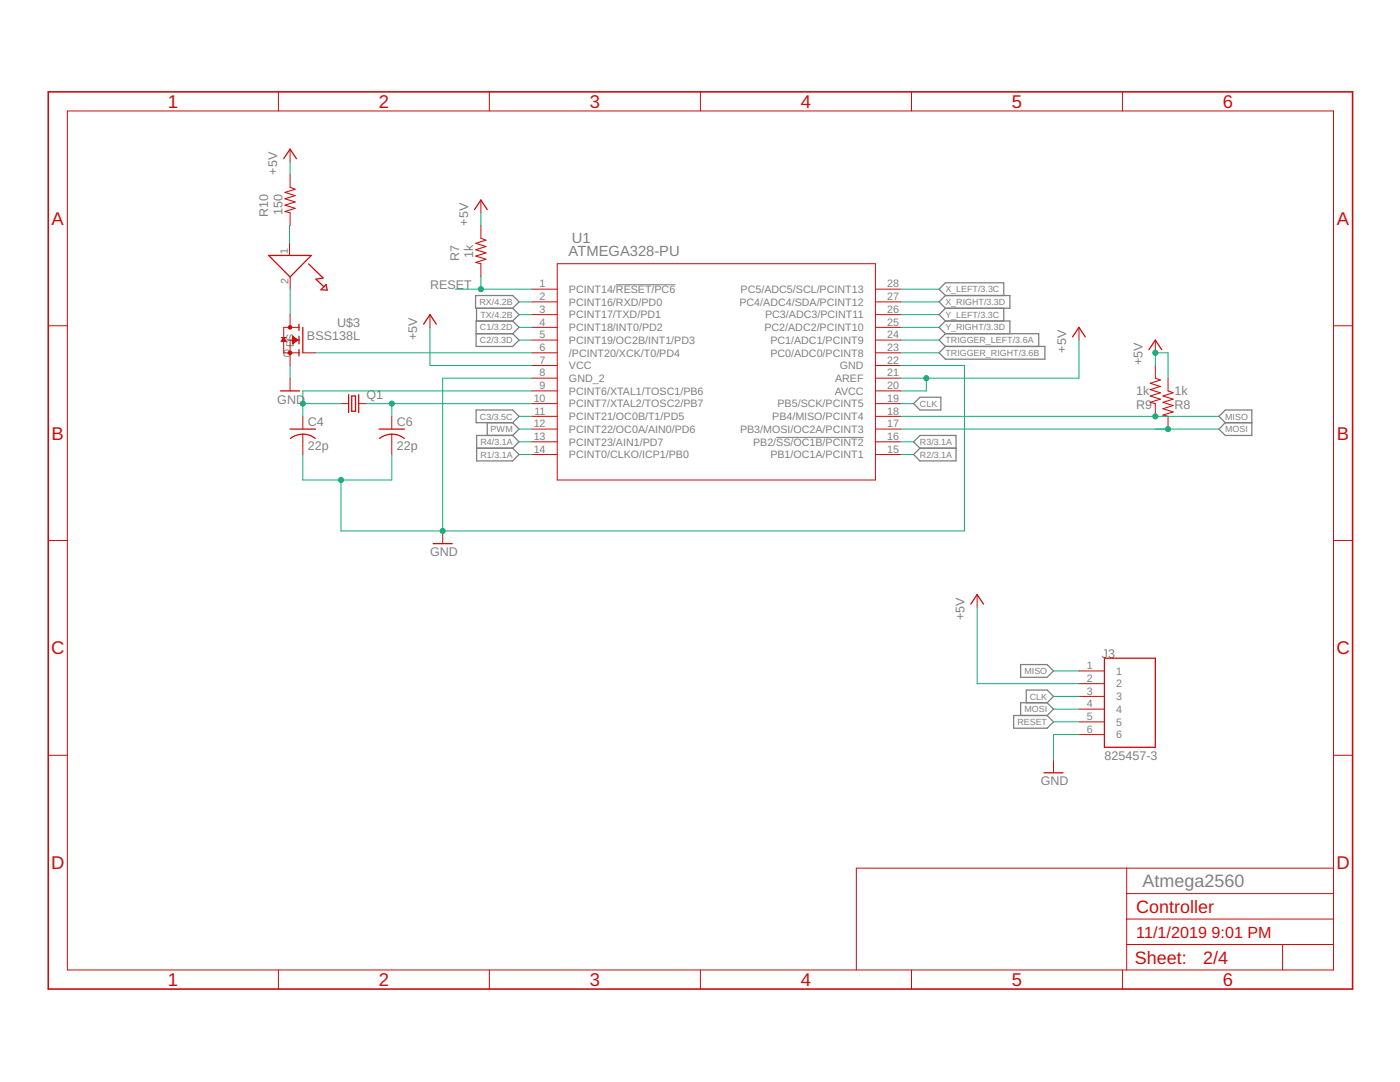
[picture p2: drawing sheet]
<svg xmlns="http://www.w3.org/2000/svg" width="279mm" height="216mm" viewBox="0 0 279 216" stroke-linecap="round" stroke-linejoin="round" font-family="sans-serif">
<path d="M122.9 56.8h11.9M154.9 87.3h17.5" fill="none" stroke="#808080" stroke-width=".2"/>
<g fill="none" stroke="#808080" stroke-width=".25">
<path d="M94.9 59h7.4l1.3 1.2-1.3 1.3h-7.4zM188.7 59l-1.3-1.3 1.3-1.3h11.6v2.6M188.7 59h12.8v2.5h-12.8M188.7 59l-1.3 1.2 1.3 1.3M95 66.6h7.3M95.1 61.5v2.6M102.3 64.1h-7.3v5h7.3l1.3-1.2-1.3-1.3M102.3 64.1l1.3 1.2-1.3 1.3M102.3 61.5l1.3 1.3-1.3 1.3M187.4 70.4l1.3-1.3h19.8v2.6h-19.8zM188.7 64.1h12.8v2.5M188.7 61.5l-1.3 1.3 1.3 1.3"/>
<path d="M188.7 64.1l-1.3 1.2 1.3 1.3M188.7 66.6h18.6v2.5M188.7 66.6l-1.3 1.3 1.3 1.2M200.3 61.5v2.6M95 81.8h7.3l1.3 1.3-1.3 1.2h-7.3zM95.1 89.4h7.2M97.2 84.3v2.6M102.3 86.9h-7.2v5.1h7.2l1.3-1.3-1.3-1.3M102.3 84.3l1.3 1.3-1.3 1.3M102.3 86.9l1.3 1.3-1.3 1.2M182.3 88.2l1.3-1.3h7.2v5.1h-7.2l-1.3-1.3 1.3-1.3zM182.3 80.5l1.3-1.2h4.2v2.5h-4.2z"/>
<path d="M183.6 89.4h7.2M243.3 83.1l1.2-1.3h5.3v5.1h-5.3l-1.2-1.3 1.2-1.3zM244.5 84.3h5.3M203.7 132.6h5.3l1.2 1.3-1.2 1.2h-5.3zM202.3 142.8h6.7l1.2 1.2-1.2 1.3h-6.7zM204.8 140.2v-2.5h4.2l1.2 1.3-1.2 1.2M209 140.2h-5.3v2.6M209 140.2l1.2 1.3-1.2 1.3"/>
</g>
<g fill="none" stroke="#c90d0c" stroke-width=".2">
<path d="M55.6 18.3v3.8M97.7 18.3v3.8M139.8 18.3v3.8M181.9 18.3v3.8M224 18.3v3.8M13.4 22.1h252.7v171.4h-252.7zM57.9 29.8v2.5M57.9 34.8v2.6M96 39.9v2.6M57.8 48.4v2.6M57.9 42.5v2.5M57.9 55.2v2.5"/>
<path d="M96 45v2.5M96 52.6v2.6M106.1 57.7h5.1M111.2 52.6h63.5v43.2h-63.5zM174.7 57.7h5.1M9.6 65h3.8M56.1 67.4h1M56.1 68.1h1M56.2 67.9h.8M56.3 67.8h.6M56.4 67.7h.5M56.5 67.6h.3"/>
<path d="M56.5 67.5h.2M56.6 67.4l.5 .7h-1zM57.9 62.8v2.5M57.9 75.5v2.5M58.4 67.3h.3M58.4 68.1h.7M58.4 67.9h.9M58.4 67.8h1M58.4 67.7h.8M58.4 67.6h.6M58.4 67.5h.5M58.4 67.1l1 .8-1 .7z"/>
<path d="M58.4 68.5h.1M58.4 68.4h.3M58.4 68.3h.4M58.4 68.2h.6M58.4 67.2h.2M58.4 67.1h.1M59.7 65.3h-3.1v5.1h3.1M59.7 67.9h-1.8v5M60.4 70.4h2.6M85.8 62.8v2.5M106.1 60.2h5.1M106.1 62.8h5.1"/>
<path d="M106.1 65.3h5.1M106.1 67.9h5.1M106.1 70.4h5.1M106.1 72.9h5.1M106.1 75.5h5.1M106.1 78h5.1M174.7 60.2h5.1M174.7 62.8h5.1M174.7 65.3h5.1M174.7 67.9h5.1M174.7 70.4h5.1M174.7 72.9h5.1"/>
<path d="M174.7 75.5h5.1M174.7 78h5.1M215.3 65.3v2.6M230.6 67.9v2.5M230.6 72.9v2.6M233.1 75.5v2.5M266.1 65h3.8M60.4 83.1v2.5M60.4 86.6v4.1M68.1 80.5h1.5M71.6 80.5h1.5M78.2 83.1v2.5"/>
<path d="M78.2 86.6v4.1M106.1 80.5h5.1M106.1 83.1h5.1M106.1 85.6h5.1M106.1 88.2h5.1M106.1 90.7h5.1M174.7 80.5h5.1M174.7 83.1h5.1M174.7 85.6h5.1M174.7 88.2h5.1M174.7 90.7h5.1M230.6 80.5v2.6"/>
<path d="M233.1 83.1v2.5M9.6 107.8h3.8M88.3 105.9v2.6M195 118.6v2.6M266.1 107.8h3.8M215.3 133.9h5.1M215.3 136.4h5.1M215.3 139h5.1M9.6 150.7h3.8M210.2 151.7v2.5M215.3 141.5h5.1M215.3 144h5.1"/>
<path d="M215.3 146.6h5.1M266.1 150.7h3.8M224.9 173.2v20.3M224.9 178.3h41.2M266.1 173.2h-95.2v20.3M55.6 193.5v3.9M97.7 193.5v3.9M139.8 193.5v3.9M181.9 193.5v3.9M224 193.5v3.9M224.9 188.5h41.2M224.9 183.4h41.2"/>
<path d="M256 188.5v5"/>
</g>
<path d="M9.6 18.3h260.3v179.1h-260.3z" fill="none" stroke="#c90d0c" stroke-width=".32"/>
<g fill="none" stroke="#c90d0c" stroke-width=".25">
<path d="M56.6 31.7l1.3-1.9 1.3 1.9M53.6 51h8.5l-4.2 4.3zM61.6 52.7l2.9 2.8-1.4 .2 1.5 1.5M65.1 56.8l.2 1.1-1.2-.1 1-1M94.7 41.8l1.3-1.9 1.2 1.9M56 78h3.8M59.7 64.7v1.3M59.7 67.1v1.5M59.7 69.8v1.2M60.4 65.3v5.1M69.6 78.8v3.5M70.2 79h.8v3.1h-.8z"/>
<path d="M71.6 78.8v3.5M84.5 64.7l1.3-1.9 1.3 1.9M214.1 67.2l1.2-1.9 1.3 1.9M229.3 69.8l1.3-1.9 1.2 1.9M57.9 85.6h5.1M58 87.5a4 4 0 0 1 4.9 0M75.6 85.6h5.1M75.7 87.5a4 4 0 0 1 5 0M86.4 108.5h3.9M193.7 120.5l1.3-1.9 1.3 1.9M220.4 131.3h10.2v17.8h-10.2zM208.3 154.2h3.9"/>
</g>
<path d="M57.9 37.4l1 .4-2 .6 2 .6-2 .7 2 .6-2 .6 2 .7-2 .6 1 .3M96 47.5l1 .4-2 .7 2 .6-2 .6 2 .7-2 .6 2 .6-2 .7 1 .2M230.6 75.5l1 .3-2 .7 2 .6-2 .6 2 .7-2 .6 2 .7-2 .6 1 .2M233.1 78l1 .4-2 .6 2 .7-2 .6 2 .6-2 .7 2 .6-2 .6 1 .3" fill="none" stroke="#c90d0c" stroke-width=".21"/>
<g fill="#c90d0c" stroke="#c90d0c" stroke-width=".2">
<circle cx="57.9" cy="70.4" r=".36"/>
<circle cx="57.9" cy="65.3" r=".36"/>
</g>
<g fill="none" stroke="#0dab76" stroke-width=".2">
<path d="M57.9 32.3v2.5M57.9 45h-.1v3.4M57.9 57.7v5.1M90.9 57.7h15.2M96 42.5v2.5M96 55.2v2.5M179.8 57.7h7.6M57.9 72.9v2.6M63 70.4h43.1M85.8 65.3v7.6h20.3M103.6 60.2h2.5M103.6 62.8h2.5"/>
<path d="M103.6 65.3h2.5M103.6 67.9h2.5M106.1 75.5h-17.8v30.4M106.1 78h-45.7v5.1M179.8 60.2h7.6M179.8 62.8h7.6M179.8 65.3h7.6M179.8 70.4h7.6M179.8 72.9h12.7v33h-124.4v-10.1M179.8 67.9h7.6M184.9 75.5v2.5h-5.1M215.3 67.9v7.6h-35.5"/>
<path d="M230.6 72.9v-2.5h2.5v5.1M60.4 90.7v5.1h17.8v-5.1M60.4 80.5h7.7M73.1 80.5h33M78.2 80.5v2.6M103.6 90.7h2.5M103.6 83.1h2.5M103.6 88.2h2.5M103.6 85.6h2.5M179.8 80.5h2.5M179.8 90.7h2.5M179.8 83.1h63.5"/>
<path d="M179.8 88.2h2.5M179.8 85.6h63.5M195 121.2v15.2h20.3M210.2 133.9h5.1M210.2 139h5.1M210.2 141.5h5.1M210.2 144h5.1M215.3 146.6h-5.1v5.1"/>
</g>
<g fill="#0dab76" stroke="#0dab76" stroke-width=".2">
<circle cx="184.9" cy="75.5" r=".51"/>
<circle cx="230.6" cy="70.4" r=".51"/>
<circle cx="88.3" cy="105.9" r=".51"/>
<circle cx="68.1" cy="95.8" r=".51"/>
<circle cx="60.4" cy="80.5" r=".51"/>
<circle cx="78.2" cy="80.5" r=".51"/>
<circle cx="230.6" cy="83.1" r=".51"/>
<circle cx="233.1" cy="85.6" r=".51"/>
<circle cx="96" cy="57.7" r=".51"/>
</g>
<g font-size="3.7" fill="#c90d0c">
<text x="33.5" y="21.5">1</text>
<text x="75.6" y="21.5">2</text>
<text x="117.7" y="21.5">3</text>
<text x="159.8" y="21.5">4</text>
<text x="201.9" y="21.5">5</text>
<text x="244.1" y="21.5">6</text>
<text x="10.3" y="44.9">A</text>
<text x="266.8" y="44.9">A</text>
<text x="10.3" y="87.7">B</text>
<text x="266.8" y="87.7">B</text>
<text x="10.2" y="130.6">C</text>
<text x="266.7" y="130.6">C</text>
<text x="10.2" y="173.4">D</text>
<text x="266.7" y="173.4">D</text>
<text x="33.5" y="196.7">1</text>
<text x="75.6" y="196.7">2</text>
<text x="117.7" y="196.7">3</text>
<text x="159.8" y="196.7">4</text>
<text x="201.9" y="196.7">5</text>
<text x="244.1" y="196.7">6</text>
</g>
<text font-size="3.6" fill="#808080" x="228" y="177">Atmega2560</text>
<g font-size="3.6" fill="#c90d0c">
<text x="226.8" y="182.1">Controller</text>
<text x="226.5" y="192.4">Sheet:</text>
<text x="240.1" y="192.3">2/4</text>
</g>
<g font-size="3.2" fill="#c90d0c">
<text x="226.8" y="187.2">11/1/2019</text>
<text x="241.8" y="187.2">9:01 PM</text>
</g>
<g font-size="2.9" fill="#808080">
<text x="113.5" y="51.1">ATMEGA328-PU</text>
<text x="114.1" y="48.6">U1</text>
</g>
<g font-size="2.5" fill="#808080">
<text x="55.3" y="34.8" transform="rotate(-90 55.3 34.8)">+5V</text>
<text x="53.5" y="43.2" transform="rotate(-90 53.5 43.2)">R10</text>
<text x="56.4" y="42.8" transform="rotate(-90 56.4 42.8)">150</text>
<text x="93.4" y="45" transform="rotate(-90 93.4 45)">+5V</text>
<text x="91.6" y="52" transform="rotate(-90 91.6 52)">R7</text>
<text x="94.5" y="51.5" transform="rotate(-90 94.5 51.5)">1k</text>
<text x="85.8" y="57.7">RESET</text>
<text x="67.3" y="65.3">U$3</text>
<text x="61.3" y="67.9">BSS138L</text>
<text x="83.3" y="67.9" transform="rotate(-90 83.3 67.9)">+5V</text>
<text x="212.8" y="70.4" transform="rotate(-90 212.8 70.4)">+5V</text>
<text x="228" y="72.9" transform="rotate(-90 228 72.9)">+5V</text>
<text x="55.3" y="80.5">GND</text>
<text x="73.1" y="79.5">Q1</text>
<text x="226.8" y="78.8">1k</text>
<text x="226.8" y="81.6">R9</text>
<text x="234.4" y="78.8">1k</text>
<text x="234.4" y="81.6">R8</text>
<text x="61.4" y="89.8">22p</text>
<text x="61.4" y="85">C4</text>
<text x="79.2" y="89.8">22p</text>
<text x="79.2" y="85">C6</text>
<text x="85.8" y="111">GND</text>
<text x="192.5" y="123.7" transform="rotate(-90 192.5 123.7)">+5V</text>
<text x="219.9" y="131.3">J3</text>
<text x="220.4" y="151.6">825457-3</text>
<text x="207.7" y="156.7">GND</text>
</g>
<g font-size="2.1" fill="#808080">
<text x="57.4" y="50.6" transform="rotate(-90 57.4 50.6)">1</text>
<text x="57.6" y="56.7" transform="rotate(-90 57.6 56.7)">2</text>
<text x="107.7" y="57.3">1</text>
<text x="107.7" y="59.9">2</text>
<text x="113.5" y="58.5">PCINT14/RESET/PC6</text>
<text x="147.8" y="58.5">PC5/ADC5/SCL/PCINT13</text>
<text x="177" y="59.9">27</text>
<text x="177" y="57.3">28</text>
<text x="107.7" y="62.4">3</text>
<text x="107.7" y="65">4</text>
<text x="113.5" y="61">PCINT16/RXD/PD0</text>
<text x="113.5" y="63.5">PCINT17/TXD/PD1</text>
<text x="147.6" y="61">PC4/ADC4/SDA/PCINT12</text>
<text x="152.7" y="63.5">PC3/ADC3/PCINT11</text>
<text x="177" y="65">25</text>
<text x="177" y="62.4">26</text>
<text x="56.4" y="71.2">G</text>
<text x="58.6" y="69.2" transform="rotate(-90 58.6 69.2)">DS</text>
<text x="107.7" y="67.5">5</text>
<text x="107.7" y="70">6</text>
<text x="113.5" y="66.1">PCINT18/INT0/PD2</text>
<text x="113.5" y="68.6">PCINT19/OC2B/INT1/PD3</text>
<text x="113.5" y="71.2">/PCINT20/XCK/T0/PD4</text>
<text x="152.6" y="66.1">PC2/ADC2/PCINT10</text>
<text x="153.7" y="71.2">PC0/ADC0/PCINT8</text>
<text x="153.7" y="68.6">PC1/ADC1/PCINT9</text>
<text x="177" y="70">23</text>
<text x="177" y="67.5">24</text>
<text x="107.7" y="72.6">7</text>
<text x="107.7" y="75.1">8</text>
<text x="107.7" y="77.7">9</text>
<text x="113.5" y="73.7">VCC</text>
<text x="113.5" y="76.2">GND_2</text>
<text x="166.7" y="76.2">AREF</text>
<text x="167.6" y="73.7">GND</text>
<text x="177" y="77.7">20</text>
<text x="177" y="75.1">21</text>
<text x="177" y="72.6">22</text>
<text x="106.5" y="80.2">10</text>
<text x="106.7" y="82.7">11</text>
<text x="113.5" y="78.8">PCINT6/XTAL1/TOSC1/PB6</text>
<text x="113.5" y="81.3">PCINT7/XTAL2/TOSC2/PB7</text>
<text x="113.5" y="83.8">PCINT21/OC0B/T1/PD5</text>
<text x="154.1" y="83.8">PB4/MISO/PCINT4</text>
<text x="155.2" y="81.3">PB5/SCK/PCINT5</text>
<text x="166.6" y="78.8">AVCC</text>
<text x="177" y="82.7">18</text>
<text x="177" y="80.2">19</text>
<text x="106.5" y="85.3">12</text>
<text x="106.5" y="87.8">13</text>
<text x="113.5" y="86.4">PCINT22/OC0A/AIN0/PD6</text>
<text x="113.5" y="88.9">PCINT23/AIN1/PD7</text>
<text x="147.7" y="86.4">PB3/MOSI/OC2A/PCINT3</text>
<text x="150.3" y="88.9">PB2/SS/OC1B/PCINT2</text>
<text x="177" y="87.8">16</text>
<text x="177" y="85.3">17</text>
<text x="106.5" y="90.3">14</text>
<text x="113.5" y="91.5">PCINT0/CLKO/ICP1/PB0</text>
<text x="153.7" y="91.5">PB1/OC1A/PCINT1</text>
<text x="177" y="90.3">15</text>
<text x="216.9" y="133.5">1</text>
<text x="216.9" y="136.1">2</text>
<text x="222.8" y="134.6">1</text>
<text x="222.8" y="137.2">2</text>
<text x="216.9" y="138.6">3</text>
<text x="216.9" y="141.1">4</text>
<text x="216.9" y="143.7">5</text>
<text x="222.8" y="139.7">3</text>
<text x="222.8" y="142.3">4</text>
<text x="216.9" y="146.2">6</text>
<text x="222.8" y="144.8">5</text>
<text x="222.8" y="147.3">6</text>
</g>
<g font-size="1.8" fill="#808080">
<text x="188.7" y="58.3">X_LEFT/3.3C</text>
<text x="95.7" y="60.9">RX/4.2B</text>
<text x="95.8" y="65.9">C1/3.2D</text>
<text x="95.9" y="63.4">TX/4.2B</text>
<text x="188.7" y="60.9">X_RIGHT/3.3D</text>
<text x="188.7" y="63.4">Y_LEFT/3.3C</text>
<text x="188.7" y="65.9">Y_RIGHT/3.3D</text>
<text x="95.8" y="68.5">C2/3.3D</text>
<text x="188.7" y="71">TRIGGER_RIGHT/3.6B</text>
<text x="188.7" y="68.5">TRIGGER_LEFT/3.6A</text>
<text x="95.8" y="83.7">C3/3.5C</text>
<text x="183.6" y="81.2">CLK</text>
<text x="244.5" y="83.7">MISO</text>
<text x="95.9" y="88.8">R4/3.1A</text>
<text x="97.9" y="86.3">PWM</text>
<text x="183.6" y="88.8">R3/3.1A</text>
<text x="244.5" y="86.3">MOSI</text>
<text x="95.9" y="91.3">R1/3.1A</text>
<text x="183.6" y="91.3">R2/3.1A</text>
<text x="204.5" y="134.5">MISO</text>
<text x="204.5" y="142.1">MOSI</text>
<text x="205.5" y="139.6">CLK</text>
<text x="203" y="144.7">RESET</text>
</g>
</svg>
